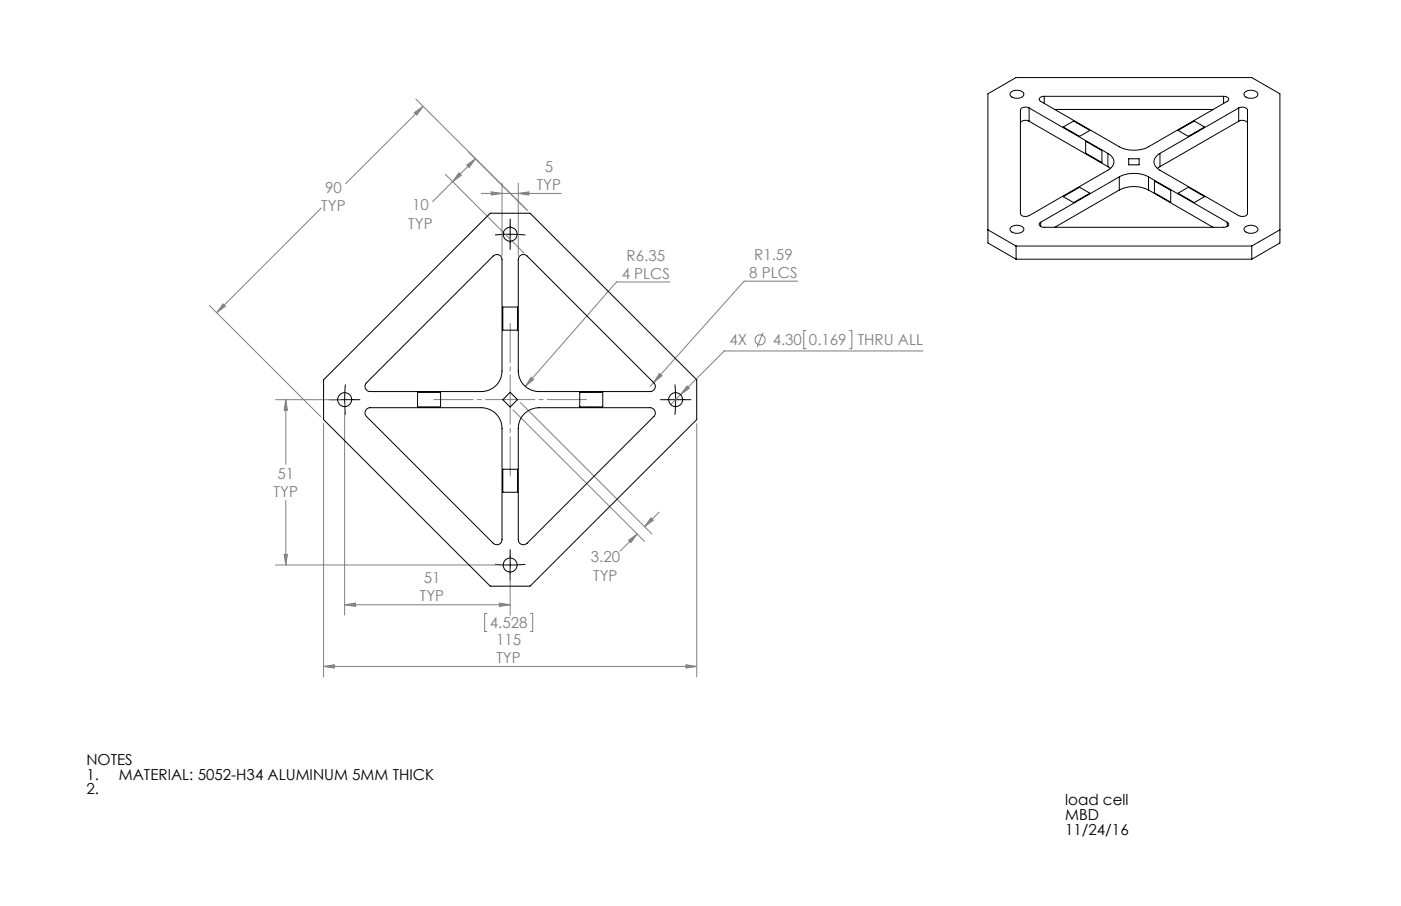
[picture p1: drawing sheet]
<svg xmlns="http://www.w3.org/2000/svg" width="432mm" height="279mm" viewBox="0 0 432 279" stroke-linecap="round" stroke-linejoin="round" font-family="sans-serif">
<g fill="none" stroke="#808080" stroke-width=".31">
<path d="M127.7 34.7l2.7-1.9-2 2.7zM128.2 30.6l34.3 34.2M130.4 32.8l-23.9 23.9M137.3 53.8l24.2 24.3M141.5 53.3l.7 .7-2.7 2zM143.9 50.9l2.7-2-2 2.7zM146.6 48.9l-13.3 13.3M148.4 59.7h24.5M151.4 59.2l3.3 .5-3.3 .4zM154.7 56.5v22.3M159.7 59.7l3.3-.5v.9zM159.7 56.5v22.3"/>
<path d="M99 64.2l-32.2 32.2M64.5 94.2l34.3 34.3M68.8 93.7l.7 .7-2.7 2zM206.5 87h-16.5l-28.1 32.2M245.9 86.7h-16.6l-27.9 31.3M163.7 116.3l.8 .7-2.6 2.2zM201.4 118l-1 1.2M203.3 115.2l.7 .7-2.6 2.1zM211.7 119l.7 .7-2.6 2zM235.2 102.6l-1.8 4.4M248.4 102h-.7v5.5h.7M261.8 102h.7v5.5h-.7"/>
<path d="M284.5 108.2h-61.3l-13.4 13.5M84.9 123.3h20.1M88.1 123.3l.5 3.2h-1zM88.1 123.3v19.9M99.7 130.7v78M106.2 124.5v65.2M158.1 126.4l40.5 40.5M160.4 124.1l40.5 40.6M209.8 121.7l-3.1 3.1M214.7 130.7v78M88.1 154.3v19.9M200.6 159.7l.8 .7-2.8 2z"/>
<path d="M203.2 157.9l-4.6 4.5M84.9 174.2h71.1M87.6 171h1l-.5 3.2zM157.2 175.5v14.2M193.7 166.7l2.7-2-2 2.7zM196.4 164.7l-5.3 5.3M106.2 186.5l3.3-.5v1zM106.2 186.5h51M150.1 189.2h-.7v5.5h.7M153.9 186l3.3 .5-3.3 .5zM163.5 189.2h.7v5.5h-.7M99.7 205.5l3.3-.5v1z"/>
<path d="M99.7 205.5h115M211.4 205l3.3 .5-3.3 .5z"/>
<circle cx="234.3" cy="104.8" r="1.55"/>
</g>
<path d="M152.5 72.5l3.5-.3 5.9 .3M157.2 67.6v9.3M106.4 118.6l-.2 4 .2 5.3M208 118.6l.2 4-.2 5.3M101.5 123.3h9.4M203.6 123.3h9.3M152.5 174l3.1 .2 6.3-.2M157.2 169.5v9.4" fill="none" stroke="#000" stroke-width=".31"/>
<path d="M133.7 123.2h47.1M157.2 146.7v-47" fill="none" stroke="#808080" stroke-width=".31" stroke-dasharray="15.2 1.3 1.3 1.3" stroke-dashoffset="3.2"/>
<path d="M68.8 93.7l.7 .7-2.7 2zM127.7 34.7l2.7-1.9-2 2.7zM141.5 53.3l.7 .7-2.7 2zM143.9 50.9l2.7-2-2 2.7zM159.7 59.7l3.3-.5v.9zM151.4 59.2l3.3 .5-3.3 .4zM163.7 116.3l-1.8 2.9 2.6-2.2zM203.3 115.2l-1.9 2.8 2.6-2.1zM106.2 186.5l3.3-.5v1zM153.9 186l3.3 .5-3.3 .5zM88.1 123.3l.5 3.2h-1zM87.6 171h1l-.5 3.2zM193.7 166.7l2.7-2-2 2.7zM200.6 159.7l.8 .7-2.8 2zM211.7 119l-1.9 2.7 2.6-2zM211.4 205l3.3 .5-3.3 .5zM99.7 205.5l3.3-.5v1z" fill="#808080"/>
<g fill="none" stroke="#000" stroke-width=".31">
<path d="M311.4 28.6a2.83 2.83 0 0 1 4.1 .2 1.7 1.7 0 0 1-2.3 1.5l-1.6-.6-.3-.5zM317.2 33.3a1.84 1.84 0 0 0-2.7 .6v32a1.84 1.84 0 0 0 2.7 .6l24.3-14a2.73 2.73 0 0 0 1.8-2.6 2.73 2.73 0 0 0-1.8-2.6M317.2 37.4a1.84 1.84 0 0 0-2.7 .6M317.2 33.3l24.3 14M317.2 37.4l24.3 14M317.2 33.3v4.1M321.8 29.7l-1.2 .3a.67 .67 0 0 0-.3 .7 .67 .67 0 0 0 .4 .6l24.3 14a10 10 0 0 0 9 0l24.2-14a.83 .83 0 0 0 .4-1.1 .83 .83 0 0 0-1-.5h-.5M321.8 29.7h55.3M321.8 29.7v2.2M325.1 33.8h48.8M327.7 39.2l3.2-1.9 5 2.9-3.2 1.9zM377.1 29.7v2.2"/>
<path d="M381.8 33.3a1.89 1.89 0 0 1 2.7 .6v32a1.89 1.89 0 0 1-2.7 .6l-24.3-14a2.74 2.74 0 0 1-1.8-2.6 2.74 2.74 0 0 1 1.8-2.6M381.8 37.4a1.89 1.89 0 0 1 2.7 .6M381.8 33.3l-24.3 14M381.8 33.3v4.1M381.8 37.4l-24.3 14M383.5 28.6a2.87 2.87 0 0 1 4.2 .2 1.7 1.7 0 0 1-2.3 1.5l-1.7-.6-.3-.5zM334.6 43.5l5 3v3.6l-5-2.9zM341.5 51.4l.7 .5M341.5 47.3v4.1M345 54.5a10 10 0 0 1 9 0M345 58.6a10 10 0 0 1 9 0M345 54.5l-24.3 14"/>
<path d="M345 54.5v4.1M345 58.6l-19.9 11.5M347.9 49h3.2v1.8h-3.2zM354 54.5l24.2 14M354 54.5v4.1M354 58.6l19.9 11.5M355.8 55.8l5 2.9v3.7l-5-2.9zM357.5 51.4l-.8 .5M357.5 47.3v4.1M363.1 40.2l5-2.9 3.2 1.9-5 2.9zM363.1 59.6l3.2-1.9 5 2.9-3.2 1.9zM151.1 65.8h12.3l51.3 51.3v12.3l-51.3 51.4h-12.3l-51.4-51.4v-12.3z"/>
<path d="M152 79a1.59 1.59 0 0 1 1.7-.4 1.59 1.59 0 0 1 1 1.5v34.3a6.3 6.3 0 0 1-6.3 6.4h-34.3a1.59 1.59 0 0 1-1.5-1 1.59 1.59 0 0 1 .4-1.8zM160.3 78.8a1.61 1.61 0 0 1 2.2 .2l39 39a1.59 1.59 0 0 1 .4 1.8 1.59 1.59 0 0 1-1.5 1h-34.3a6.3 6.3 0 0 1-6.4-6.4v-34.3zM304.5 70.9l8.7 5M311.7 70a2.86 2.86 0 0 1 3.8 .4 1.73 1.73 0 0 1-2.3 1.6l-1.3-.4-.5-.5a.81 .81 0 0 1 .3-1.1zM313.2 79.9h72.6M313.2 75.9v4M313.2 75.9h72.6M313.2 79.9l-8.7-5v-46l8.7-5h72.6l8.7 5v46l-8.7 5M320.7 68.5a.82 .82 0 0 0-.3 1.1 .82 .82 0 0 0 1 .5l56.6-.1a.73 .73 0 0 0 .7-.6 .73 .73 0 0 0-.5-.9M320.7 68.5v1.3M327.7 60.6l5-2.9 3.2 1.9-5 2.9zM378.2 68.5v1.3"/>
<path d="M383.8 70a2.92 2.92 0 0 1 3.9 .4 1.73 1.73 0 0 1-2.3 1.6l-1.4-.4a.88 .88 0 0 1-.6-.7 .88 .88 0 0 1 .4-.9zM385.8 75.9v4M394.5 70.9l-8.7 5M155 94.7h4.5v7.1h-4.5zM113.2 126l.9-.3h34.3a6.3 6.3 0 0 1 6.3 6.4v34.3a1.59 1.59 0 0 1-1 1.5 1.59 1.59 0 0 1-1.7-.4l-39-39.1a1.6 1.6 0 0 1 .2-2.4zM128.7 121h7.1v4.5h-7.1zM157.2 121l2.3 2.3-2.3 2.2-2.2-2.2zM161.9 127.3a6.7 6.7 0 0 1 4.2-1.6h34.3a1.59 1.59 0 0 1 1.5 1 1.59 1.59 0 0 1-.4 1.7l-39 39.1a1.59 1.59 0 0 1-1.8 .4 1.59 1.59 0 0 1-1-1.5v-34.3a6.4 6.4 0 0 1 2.2-4.8zM178.7 121h7.1v4.5h-7.1zM155 144.7h4.5v7.1h-4.5z"/>
<circle cx="157.2" cy="72.2" r="2.16"/>
<circle cx="106.2" cy="123.3" r="2.15"/>
<circle cx="208.2" cy="123.3" r="2.15"/>
<circle cx="157.2" cy="174.2" r="2.15"/>
</g>
<g font-size="4.7" fill="#808080">
<text x="167.9" y="53.1">5</text>
<text x="100.2" y="59.4">90</text>
<text x="165.4" y="58.6">TYP</text>
<text x="99" y="65">TYP</text>
<text x="127" y="64.9">10</text>
<text x="125.8" y="70.5">TYP</text>
<text x="193.1" y="80.4">R6.35</text>
<text x="232.5" y="80.1">R1.59</text>
<text x="191.6" y="85.9">4 PLCS</text>
<text x="230.9" y="85.7">8 PLCS</text>
<text x="224.8" y="106.5">4X</text>
<text x="238.1" y="106.5">4.30</text>
<text x="249.3" y="106.5">0.169</text>
<text x="264.4" y="106.5">THRU ALL</text>
<text x="85.5" y="147.7">51</text>
<text x="84.3" y="153.3">TYP</text>
<text x="182.1" y="173.5">3.20</text>
<text x="130.6" y="179.9">51</text>
<text x="182.8" y="179">TYP</text>
<text x="129.4" y="185.5">TYP</text>
<text x="151" y="193.7">4.528</text>
<text x="152.9" y="198.9">115</text>
<text x="153" y="204.5">TYP</text>
</g>
<g font-size="4.7">
<text x="26.6" y="235.9">NOTES</text>
<text x="26.6" y="240.4">1.</text>
<text x="26.6" y="244.9">2.</text>
<text x="36.6" y="240.4">MATERIAL: 5052-H34 ALUMINUM 5MM THICK</text>
<text x="328.3" y="248.4">load cell</text>
<text x="328.3" y="252.9">MBD</text>
<text x="328.3" y="257.4">11/24/16</text>
</g>
</svg>
